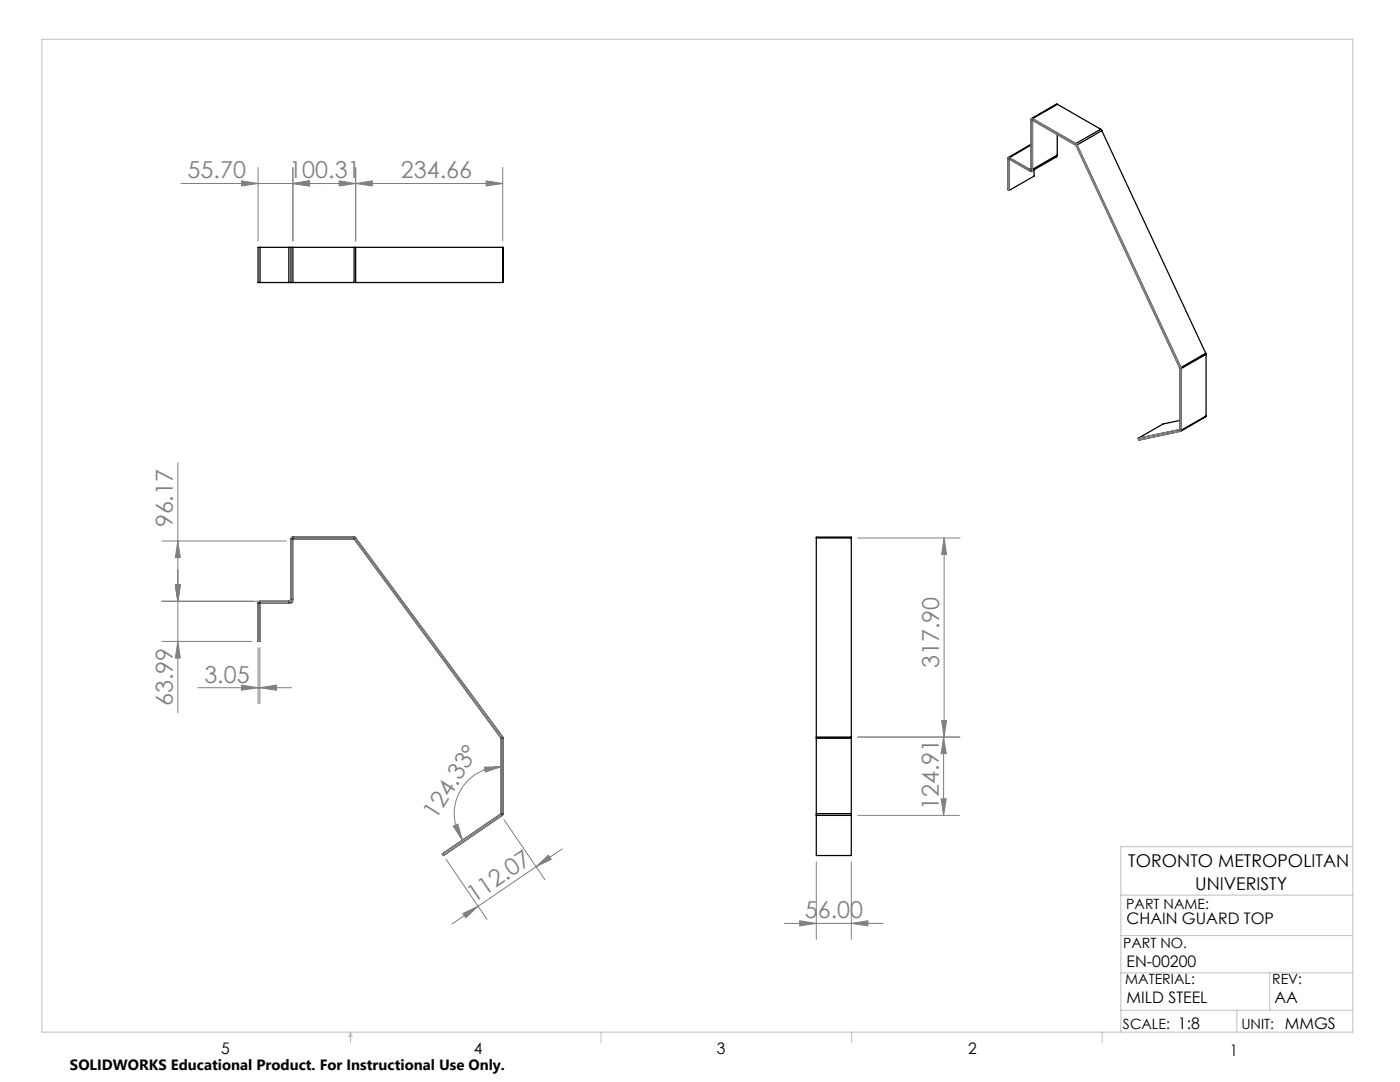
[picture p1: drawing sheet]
<svg xmlns="http://www.w3.org/2000/svg" width="279mm" height="216mm" viewBox="0 0 279 216" stroke-linecap="round" stroke-linejoin="round" font-family="sans-serif">
<g fill="none" stroke="#000" stroke-width=".25">
<path d="M201.2 31.6l.2 .2M201.2 31.6v6.2l.2 .2M201.4 31.5l-.2-.1v.2M201.4 31.8h.1M201.4 31.5l4.1 2.3M201.4 31.8l4.1 2.3M201.4 31.5v6.5M205.5 33.8v.3M205.8 33.7l-.1 .1h-.2M205.8 28.8l-4.6 2.6M205.8 23.8l.3 .2M205.8 23.8v9.9"/>
<path d="M205.8 33.7l.3 .1M205.8 33.7l-.3 .1M205.8 28.9l-4.4 2.6M206.1 23.7l-.2-.1-.1 .2M206.1 24h.1M206.1 33.8a.35 .35 0 0 1-.2 .3 .35 .35 0 0 1-.4 0M206.1 23.7l8.6 4.9M206.1 24l8.6 5M206.1 23.7v10.1M206.4 33.9v1.2l-5 2.9M211 30.9l-.1 .4-5 2.8M211 26.8v4.1"/>
<path d="M211 30.9l-4.9 2.9M211 20.8h-.2l-4.9 2.8M211 20.8l-4.9 2.9M211 20.8l8.7 5M214.7 28.6l.2 .3M214.7 29h.1M214.7 28.6v.4M214.7 29l20.7 44.4M214.9 28.9l20.8 44.4M214.9 28.9l-.2 .1M219.7 25.8l.2 .3M219.7 25.8l-5 2.8"/>
<path d="M219.9 26.1l-5 2.8M219.9 26.1l20.7 44.4M51.9 49.4h-.4v7h.4M51.9 49.4v7M51.9 56.4h5.7M51.9 49.4h5.7M57.6 56.4h.5M57.6 49.4h.5M57.6 49.4v7M58.1 56.4h.4M58.1 49.4h.4M58.1 49.4v7"/>
<path d="M58.5 49.4v7M58.5 56.4h12.2M58.5 49.4h12.2M70.7 56.4h.3M70.7 49.4h.3M70.7 49.4v7M71 49.4v7M71 56.4h29.3M71 49.4h29.3M100.3 49.4v7M235.4 73.4h.1M235.5 73.4l.2 .2"/>
<path d="M235.5 73.4v12.3M235.7 73.3v.3M235.7 73.3l-.3 .1M235.7 73.6v12.3M240.6 70.5l.1 .2M240.6 70.5l-4.9 2.8M240.7 70.7l-5 2.9M240.7 70.7v12.3M235.4 85.7l.2 .3M235.4 85.7l-8.2 1.8M235.5 85.7h-.1M235.5 85.7l.2 .2"/>
<path d="M235.5 83.9l-3.4 .7-4.9 2.9M235.6 86l-8.3 1.8-.1-.3M235.7 85.9l-.1 .1M240.7 83l-5 3M240.7 83l-5 2.9M51.9 120v8h-.4v-7.6M51.9 120l-.4 .2v.2M51.9 120h5.7M57.6 120v.4M58.1 119.6l-.2 .3-.3 .1M58.1 119.6h.3M58.1 107.6h12.6"/>
<path d="M58.1 107.6v12M58.4 119.6a.73 .73 0 0 1-.8 .8M58.5 107.2l-.1 12.4M58.5 107.2l-.3 .1-.1 .3M58.5 107.2h12.2M70.7 107.6h.1M70.7 107.2l.3 .2M70.7 107.2v.4M70.7 107.6l29.3 39.7M71 107.4l-.3 .2M71 107.4l29.3 39.7M162.9 107.4v-.2h7v.2"/>
<path d="M162.9 107.4v39.7M162.9 107.4h7M169.9 107.4v39.7M51.5 120.4h6.1M100 147.3h.1M100 147.3h.4M100 147.3v15M100.3 147.1l.1 .2M100.3 147.1l-.3 .2M100.4 147.3v15M162.9 147.1v.2M162.9 147.3h7"/>
<path d="M162.9 147.1h7M162.9 147.3v15M169.9 147.1v.2M169.9 147.3v15M100 162.3v.1M100 162.3h.4M100 162.4l.2 .3M100 162.4l-11.7 8 .2 .3 11.7-8M100.4 162.3l-.2 .4M162.9 162.3v.4M162.9 162.3h7M162.9 162.7v8h7v-8"/>
<path d="M162.9 162.7h7M169.9 162.3v.4"/>
</g>
<g fill="none" stroke="#808080" stroke-width=".2">
<path d="M36.1 36.6h64.2M48.2 36.1l3.3 .5-3.3 .5zM51.5 33.4v14.7M58.5 33.4v14.7M58.5 36.6l3.3-.5v1zM67.7 36.1l3.3 .5-3.3 .5zM71 33.4v14.7M71 36.6l3.3-.5v1zM97 36.1l3.3 .5-3.3 .5zM100.3 33.4v14.7M35.5 92.3v49.9M32.3 120h24.8"/>
<path d="M32.3 108h24.8M35 116.7h1l-.5 3.3zM35.5 108l.5 3.3h-1zM171.2 107.4h20.4M188.4 107.4l.5 3.2h-1zM188.4 107.4v39.7M32.3 128h17.9M35.5 128l.5 3.3h-1zM39.5 137.2h18.7M48.2 136.7l3.3 .5-3.3 .5zM51.5 129.3v11.1M51.9 137.2l3.3-.5v1z"/>
<path d="M51.9 129.3v11.1M96.7 153.1l3.3-.1-3.2 1.1zM100 153a9.4 9.4 0 0 0-7.7 14.6M187.8 159.4h1l-.5 3.3zM187.9 143.8h1l-.5 3.3zM188.3 147.1l.5 3.3h-1zM188.3 147.1v15.6M191.6 147.1h-20.4M89 171.5l8.2 11.9M90.5 164.9l.9-.5 .9 3.2zM100.6 163.5l8.2 12M107 172.9l2.4-2.3 .6 .9z"/>
<path d="M112.2 169.4l-22 15M162.9 172v15.4M169.9 172v15.4M171.2 162.7h20.3M92.4 182.3l3-1.5-2.4 2.3zM156.6 184.3h19.6M159.6 183.7l3.3 .6-3.3 .4zM169.9 184.3l3.3-.6v1z"/>
</g>
<path d="M205.9 23.6l8.8 5 .2 .3 20.8 44.5v12.6l-8.4 1.8-.1-.3 8.2-1.8 .1-12.2-20.7-44.4-8.5-5h-.2v10.1l-.3 .1-4.3-2.4-.1 .2v5.9l-.2-.2v-6.4l4.3 2.4h.3v-10zM58.2 107.3l.2-.1h12.5l29.5 40v15.4l-11.9 8.1-.2-.3 11.7-8.1v-15.1l-29.4-39.6h-11.8l-.3 .1-.1 12.4-.3 .3h-5.9l-.3 .1v7.5h-.4v-7.8l.3-.2h5.9l.3-.3 .1-12.2z" fill="none" stroke="#808080" stroke-width=".25"/>
<g fill="none" stroke="#c0c0c0" stroke-width=".2">
<path d="M8.4 7.8h261.6v198.2h-261.6zM223.7 178.6h46.3M270 168.9h-46.3v37.1M223.7 194.1h46.3M223.7 186.7h46.3M253.4 194.1v7.5M70 206v2.1M70 206l.3 .8h-.7zM119.9 206v2.1M170 206v2.1M220 206v2.1M223.7 201.6h46.3"/>
<path d="M246.8 201.6v4.4"/>
</g>
<g fill="#808080">
<path d="M48.2 136.7l3.3 .5-3.3 .5zM51.9 137.2l3.3-.5v1z"/>
<path d="M107 172.9l2.4-2.3 .6 .9zM92.4 182.3l3-1.5-2.4 2.3z"/>
<path d="M96.7 153.1l3.3-.1-3.2 1.1zM90.5 164.9l.9-.5 .9 3.2z"/>
<path d="M35 116.7h1l-.5 3.3zM35.5 108l.5 3.3h-1zM35.5 128l.5 3.3h-1zM35 116.7h1l-.5 3.3z"/>
<path d="M58.5 36.6l3.3-.5v1zM48.2 36.1l3.3 .5-3.3 .5z"/>
<path d="M159.6 183.7l3.3 .6-3.3 .4zM169.9 184.3l3.3-.6v1zM58.5 36.6l3.3-.5v1zM67.7 36.1l3.3 .5-3.3 .5z"/>
<path d="M97 36.1l3.3 .5-3.3 .5zM71 36.6l3.3-.5v1z"/>
<path d="M187.9 143.8h1l-.5 3.3zM188.4 107.4l.5 3.2h-1z"/>
<path d="M187.8 159.4h1l-.5 3.3zM188.3 147.1l.5 3.3h-1z"/>
</g>
<g font-size="4.7" fill="#808080">
<text x="37.4" y="35.6">55.70</text>
<text x="57.7" y="35.6">100.31</text>
<text x="80" y="35.6">234.66</text>
<text x="34.5" y="105.2" transform="rotate(-90 34.5 105.2)">96.17</text>
<text x="40.8" y="136.2">3.05</text>
<text x="187.4" y="133.3" transform="rotate(-90 187.4 133.3)">317.90</text>
<text x="34.5" y="140.9" transform="rotate(-90 34.5 140.9)">63.99</text>
<text x="187.3" y="161.7" transform="rotate(-90 187.3 161.7)">124.91</text>
<text x="87" y="163.5" transform="rotate(-57 87 163.5)">124.33°</text>
<text x="94.6" y="180.2" transform="rotate(-34 94.6 180.2)">112.07</text>
<text x="160.6" y="183.2">56.00</text>
</g>
<g font-size="3.5">
<text x="225.2" y="173">TORONTO METROPOLITAN</text>
<text x="238.5" y="177.5">UNIVERISTY</text>
</g>
<g font-size="3.2">
<text x="224.8" y="184.4">CHAIN GUARD TOP</text>
<text x="224.8" y="193">EN-00200</text>
<text x="224.8" y="200.2">MILD STEEL</text>
<text x="254.3" y="200.2">AA</text>
<text x="44.2" y="210.4">5</text>
<text x="94.6" y="210.3">4</text>
<text x="143.1" y="210.4">3</text>
<text x="193.2" y="210.3">2</text>
<text x="245.4" y="210.6">1</text>
</g>
<text font-size="3" x="14" y="213.5">SOLIDWORKS Educational Product. For Instructional Use Only.</text>
<g font-size="2.8">
<text x="224.8" y="181.4">PART NAME:</text>
<text x="224.1" y="189.2">PART NO.</text>
<text x="224.6" y="196.4">MATERIAL:</text>
<text x="253.9" y="196.4">REV:</text>
<text x="224.1" y="205.3">SCALE: 1:8</text>
<text x="247.7" y="205.3">UNIT: MMGS</text>
</g>
</svg>
